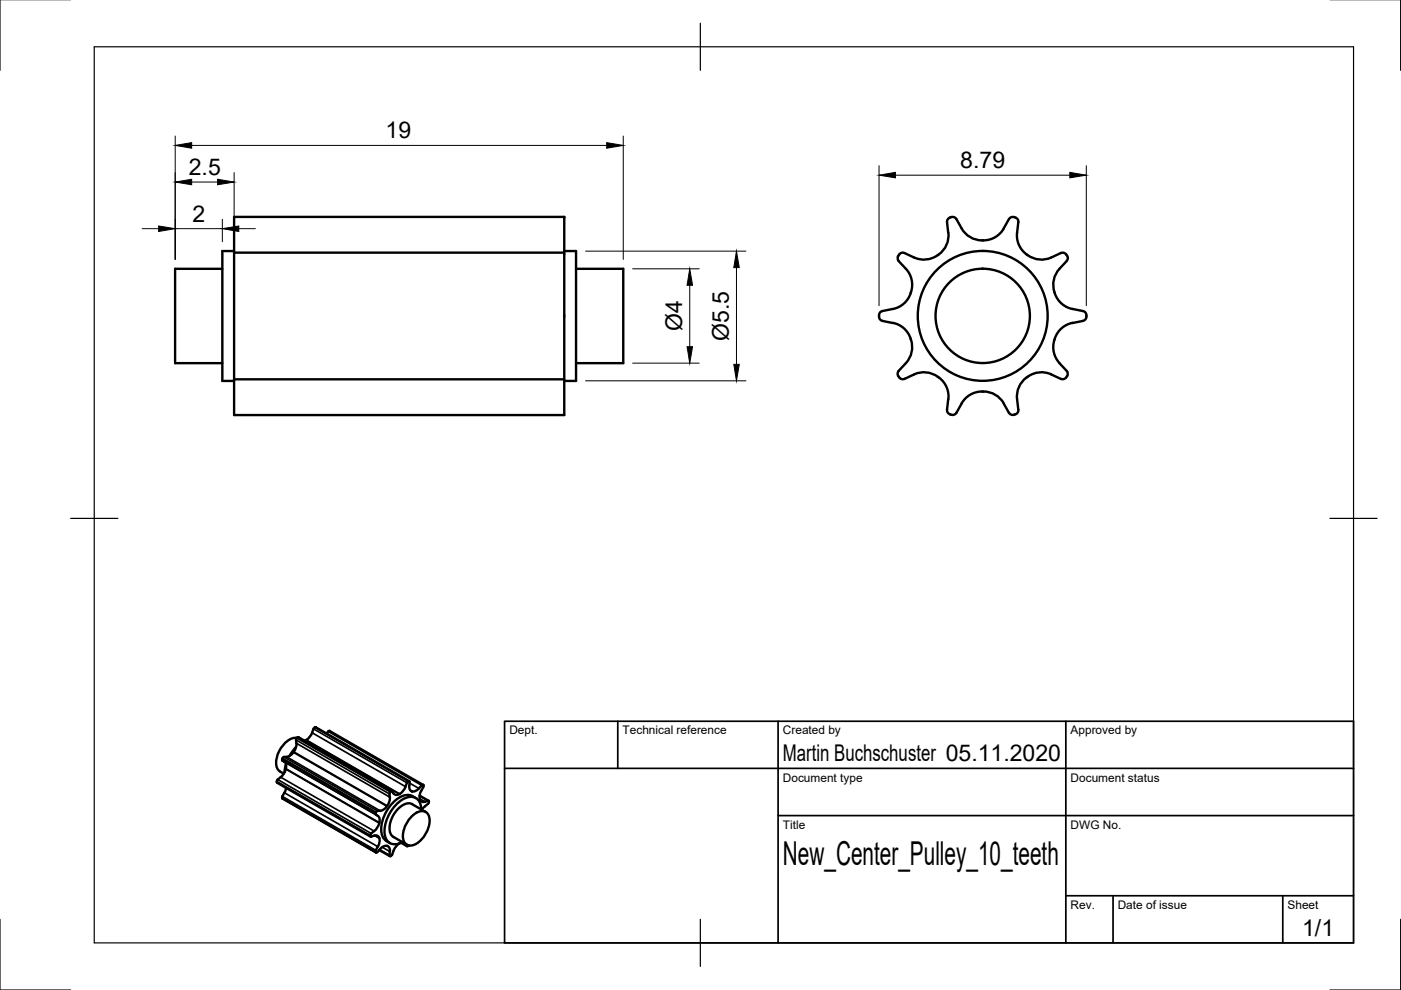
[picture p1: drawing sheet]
<svg xmlns="http://www.w3.org/2000/svg" width="297mm" height="210mm" viewBox="0 0 297 210" stroke-linecap="round" stroke-linejoin="round" font-family="sans-serif">
<!-- layer: Sichtbar -->
<g fill="none" stroke="#000" stroke-width=".51">
<path d="M47.1 57h-10v20h10M49.6 53.2h-2.5v27.6h2.5M49.6 46h70v42h-70zM49.6 53.6h70M119.6 53.2h2.5v27.6h-2.5M122.1 57h10v20h-10M190.5 54.2a.9 .9 0 0 0 0 1.1M190.5 55.3a7.6 7.6 0 0 1 2.8 4 4.8 4.8 0 0 1-.3 2.9M190.7 53.9l-.2 .3M190.7 53.9a.89 .89 0 0 1 1.1-.2 7.7 7.7 0 0 0 4.6 1.3 5.1 5.1 0 0 0 2.6-1.1M202.8 46.4a1.1 1.1 0 0 0-1.3-.3 1.1 1.1 0 0 0-.7 1 7.6 7.6 0 0 1-.1 4.8 5 5 0 0 1-1.6 2M202.8 46.5a7.7 7.7 0 0 0 2.9 3.8 5 5 0 0 0 2.8 .7"/>
<path d="M208.5 51a4.9 4.9 0 0 0 4.3-2.6l1.1-2a1.09 1.09 0 0 1 1.3-.3 1.09 1.09 0 0 1 .7 1 7.7 7.7 0 0 0 .1 4.8 5 5 0 0 0 1.6 2M224.9 53.7a7.6 7.6 0 0 1-4.6 1.3 5.3 5.3 0 0 1-2.6-1.1M224.9 53.6a.9 .9 0 0 1 1.1 .3M226 53.9l.2 .3M226.2 54.2a.93 .93 0 0 1 0 1.1 7.7 7.7 0 0 0-2.8 4 5 5 0 0 0 .2 2.6M186.4 66.8v.3a.9 .9 0 0 0 .7 .9M187.1 68l2.2 .5M189.3 65.5l-2.2 .4a.9 .9 0 0 0-.7 .9M189.3 68.5a5 5 0 0 1 3.8 3.3M190.5 78.6a1.1 1.1 0 0 0 .1 1.3 1.1 1.1 0 0 0 1.2 .4M192.1 77l-1.6 1.6M193 71.8a4.9 4.9 0 0 1-.9 5.2"/>
<path d="M193.1 62.2a5 5 0 0 1-3.8 3.3M223.5 61.9a5 5 0 0 0 3.9 3.6l2.2 .4a.9 .9 0 0 1 .7 .9M223.6 72.1a5 5 0 0 0 1 4.9M223.6 71.8l-.1 .3M224.6 77l1.6 1.6a.99 .99 0 0 1-.2 1.4M229.6 68a7.5 7.5 0 0 0-4.5 1.6 5 5 0 0 0-1.5 2.2M230.3 66.8v.4a.9 .9 0 0 1-.7 .8M49.6 80.4h70M191.8 80.3a7.6 7.6 0 0 1 4.6-1.4 5.2 5.2 0 0 1 4.7 5.7l-.3 2.3a1.11 1.11 0 0 0 .8 1 1.11 1.11 0 0 0 1.2-.4M208.5 83a4.9 4.9 0 0 0-4.6 2.5l-1.1 2M208.5 83a5 5 0 0 1 4.3 2.5l1.1 2M224.9 80.3a7.5 7.5 0 0 0-4.6-1.4 5.2 5.2 0 0 0-4.7 5.8l.3 2.2a1.11 1.11 0 0 1-.7 1 1.11 1.11 0 0 1-1.3-.4"/>
<path d="M226 80a.9 .9 0 0 1-1.1 .3M62.2 159.5l-.5 .6-.9 .4M62.8 158.4l-1.4 1.9M62.8 157.6v-.9l.2-.3 .3-.1 19.8 11.4M62.9 157.6l-.2 1.1-.5 .8M62.9 156.5a4.1 4.1 0 0 0-3.7 2.8 3.9 3.9 0 0 0-.2 3.9l1.2 .8M64.9 156.9l-.3 .1M66.2 155.4l-.7 1-.5 .5M67 154.2l19.8 11.4M67 154.2l-.4 .2-.4 1M69.9 155l19.8 11.4M69.9 155l-.7 .5"/>
<path d="M58.8 166l19.8 11.4M59.5 164.8l-.7 .6v.6M59.9 168.8v.5M59.9 169.3h.1M59.9 169.3l19.8 11.5M60.2 160.5l-.2 .1-.2 .5 .5 .4M60.3 168.1l-.4 .8M60.3 161.5a1.31 1.31 0 0 1 .3 1.5M60.6 163l-.3 .8-.8 1M60.6 162l-.3 1.8M60.7 167l-.4 1.1M60.8 160.5h-.6"/>
<path d="M79.3 176.2l-.7 .6-.1 .4 .2 .2 .6-.2M79.3 177.2a1.06 1.06 0 0 1 1.1 .4 1.06 1.06 0 0 1 0 1.1l-.3 .8M80 171.9l-.2 .2-.2 .4 .5 .5M80.1 179.5l-.4 .8M80.1 173a2.35 2.35 0 0 1-.5 2.9l-.3 .3M82 179.4a.87 .87 0 0 1 .7 1.1M82 179.3a1.56 1.56 0 0 0-1.4 .7l-.6 .7M82 170.9l-.5 .6a1.85 1.85 0 0 1-1.5 .4M82.7 169l-.2 1.1-.5 .8M84.7 168.4a1.11 1.11 0 0 1-1.7-.7l-.4 .5v.8M84.7 178.8l-.9 .8-.7 1.6M84.8 168.3l-.1 .1"/>
<path d="M85 178.7l1.3 .7M85.4 178.6h-.3M86 179l.4 .4 .3-.2M86.7 165.6l-.2 .1a5.1 5.1 0 0 1-1.7 2.6M86.7 165.6l.2 .2M86.8 166.6a.96 .96 0 0 0 .5 1.2 .96 .96 0 0 0 1.2-.3l.3-.4M86.8 165.9v.7M87.1 173.2a2.55 2.55 0 0 1 3.4-.9 3.5 3.5 0 0 1 .1 3.8 5.1 5.1 0 0 1-3.6 3.2 1.67 1.67 0 0 1-1.6-2 6.3 6.3 0 0 1 1.7-4.1zM88.2 169.2a2.86 2.86 0 0 0-3.8 .1 8.2 8.2 0 0 0-3.5 7.6 2.68 2.68 0 0 0 1.8 1.9M88.8 167.2l.6-.7 .2-.1 .2 .1-.1 .4-.7 1.5v1M89 168.7l1.8 1.1M89 169.4a.8 .8 0 0 0 1.1 .6l.6-.2h.2v.2l-.1 .3-1.4 1.4"/>
<path d="M89.3 171.6a2.37 2.37 0 0 0-1.2-2.4 2.37 2.37 0 0 0-2.7 .3 8.3 8.3 0 0 0-3.8 7.5 2.26 2.26 0 0 0 3.7 1.5M90.3 172.2l-2.9-1.7a2.72 2.72 0 0 0-3.1 1.1 5.4 5.4 0 0 0-1.5 5.1l.6 .7 2.9 1.7M79.7 180.3v.4M80 180.6l-.3 .1M80.4 180.2l2.2 1.3M82.6 180.5v1l.4-.1 .1-.2"/>
<circle cx="208.4" cy="67" r="10"/>
<circle cx="208.4" cy="67" r="13.8"/>
</g>
<!-- layer: Sichtbar schmal -->
<g fill="none" stroke="#000" stroke-width=".36">
<path d="M62.2 159.5l19.8 11.4M62.3 159.4l19.8 11.5M62.8 156.9l19.8 11.4M62.8 157.6l19.8 11.4M62.9 156.5l19.8 11.4M63 156.4l19.8 11.4M64.9 156.9l19.8 11.5M64.9 156.9l19.9 11.4M66.2 155.4l19.8 11.4M66.5 154.5l19.8 11.5M66.8 154.2l19.8 11.5M66.9 154.2l19.8 11.4"/>
<path d="M69.6 155.1l19.8 11.4M58.7 165.8l19.8 11.4M58.7 165.7l19.8 11.4M58.9 165.3l19.8 11.4M59.5 164.8l19.8 11.4M59.8 169.2l19.9 11.5M59.8 160.9l19.9 11.4M59.9 168.9l19.8 11.4M59.9 161.3l19.8 11.4M59.9 160.8l19.8 11.4M60.2 160.5l19.8 11.4M60.3 168.1l19.8 11.4"/>
<path d="M60.3 161.5l19.8 11.5M60.6 163.1l19.8 11.4M60.6 163l19.8 11.4M60.8 160.5l19.8 11.4M79.4 177.2l1 .5M79.5 177.1l.9 .6M81 179.6l1.6 .9M85 178.7l1.3 .7M86.8 166l2 1.2M87 167.6l.4 .2M87 167.6l.3 .2M89 168.8l1.7 1"/>
<path d="M89 169.3l1.1 .7M80.5 180.1l2.1 1.2"/>
</g>
<!-- layer: Border -->
<path d="M0 -.1v15M297 -.1v15M20 9.9h267v190h-267zM148.5 4.9v10M15 109.9h10M282 109.9h10M0 194.9v15h15M148.5 194.9v10M297 194.9v15h-15" fill="none" stroke="#000" stroke-width=".25"/>
<!-- layer: TitleBlock -->
<path d="M107 152.9h180v47h-180zM131 152.9v10M165 152.9v47M226 152.9v47M107 162.9h180M165 172.9h122M226 189.9h61M236 189.9v10M272 189.9v10" fill="none" stroke="#000" stroke-width=".36"/>
<!-- layer: Dimensions -->
<g fill="none" stroke="#000" stroke-width=".21">
<path d="M37.1 28.8v26.2M40.6 38.6h5.5M40.6 30.8h88M49.6 36.6v10.8M132.1 28.8v26.2M186.4 35.1v29.7M189.9 37.1h36.9M230.3 35.1v29.7M30.1 48.5h3.5M37.1 48.5h10M47.1 46.5v4.8M50.6 48.5h3.5"/>
<path d="M124.1 53.2h34.1M134.1 57h14.2M156.1 56.7v20.6M134.1 77h14.2M146.2 60.5v13M124.1 80.7h34.1"/>
</g>
<path d="M37.1 38.6l3.5-.6v1.2zM37.1 30.8l3.5-.6v1.2zM46.1 38l3.5 .6-3.5 .6zM128.6 30.2l3.5 .6-3.5 .6zM186.4 37.1l3.5-.6v1.2zM226.8 36.5l3.5 .6-3.5 .6zM33.6 47.9l3.5 .6-3.5 .6zM47.1 48.5l3.5-.6v1.2zM156.1 53.2l.6 3.5h-1.1zM145.7 73.5h1.1l-.6 3.5zM146.2 57l.6 3.5h-1.1zM155.6 77.3h1.1l-.6 3.4z" fill="#000" stroke="#000" stroke-width=".21"/>
<text font-size="7" x="166" y="183.4">New_Center_Pulley_10_teeth</text>
<g font-size="4.9">
<text x="81.8" y="29.3">19</text>
<text x="203.6" y="35.6">8.79</text>
<text x="40" y="37">2.5</text>
<text x="40.8" y="47">2</text>
<text x="144.6" y="70.2" transform="rotate(-90 144.6 70.2)">Ø4</text>
<text x="154.5" y="72.3" transform="rotate(-90 154.5 72.3)">Ø5.5</text>
<text x="166" y="161.4">Martin Buchschuster 05.11.2020</text>
<text x="276.1" y="198.6">1/1</text>
</g>
<g font-size="2.5">
<text x="108" y="155.7">Dept.</text>
<text x="132" y="155.7">Technical reference</text>
<text x="166" y="155.7">Created by</text>
<text x="227" y="155.7">Approved by</text>
<text x="166" y="165.7">Document type</text>
<text x="227" y="165.7">Document status</text>
<text x="166" y="175.7">Title</text>
<text x="227" y="175.7">DWG No.</text>
<text x="227" y="192.7">Rev.</text>
<text x="237" y="192.7">Date of issue</text>
<text x="273" y="192.7">Sheet</text>
</g>
</svg>
